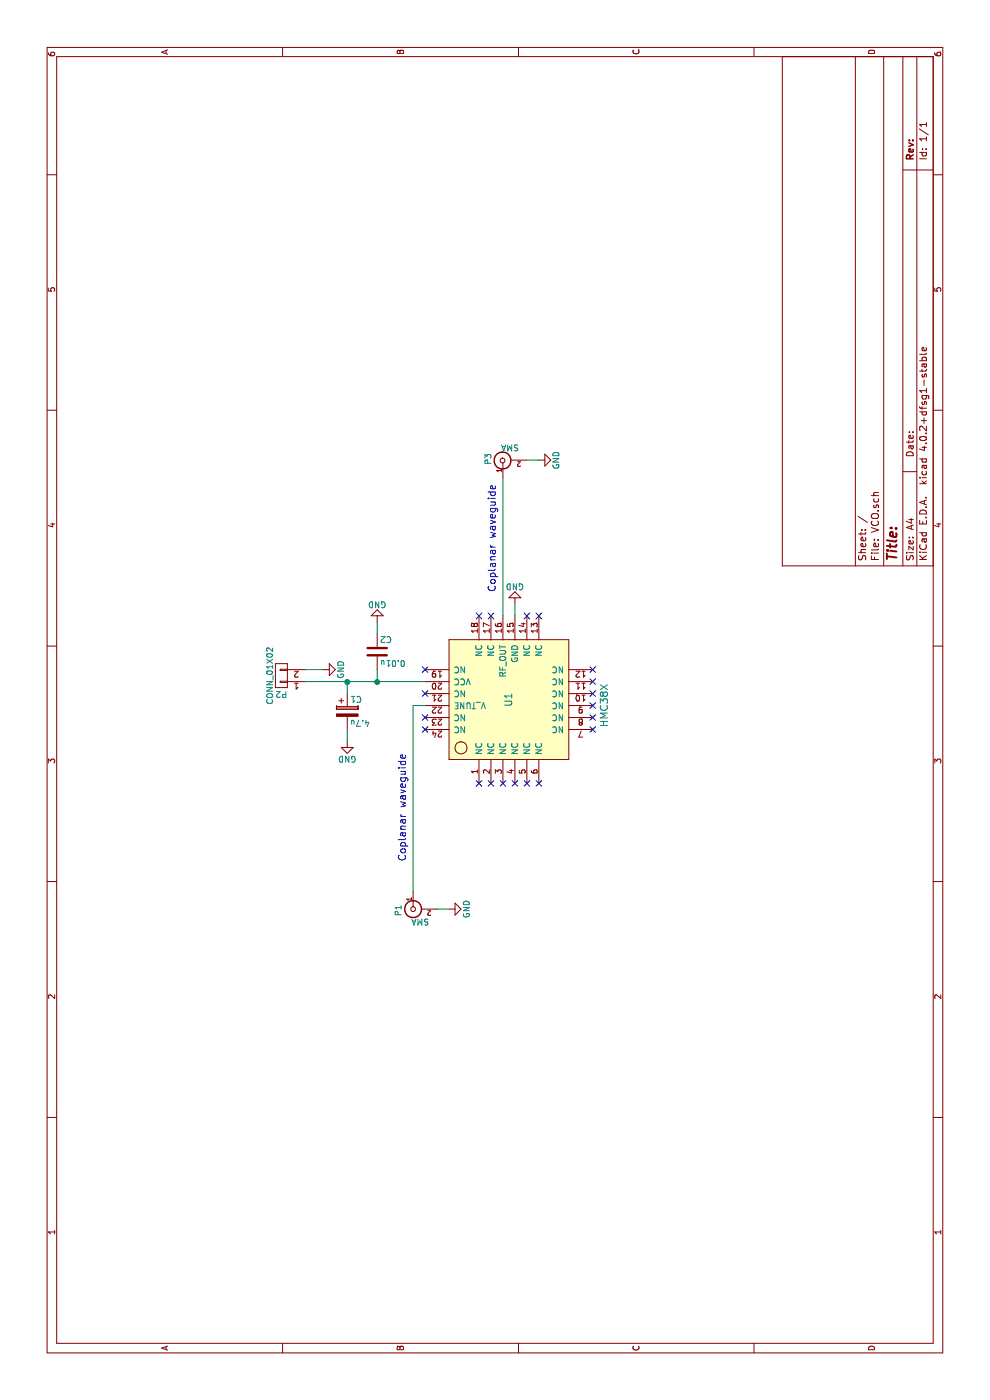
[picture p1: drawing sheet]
EESchema Schematic File Version 2
LIBS:power
LIBS:device
LIBS:transistors
LIBS:conn
LIBS:linear
LIBS:regul
LIBS:74xx
LIBS:cmos4000
LIBS:adc-dac
LIBS:memory
LIBS:xilinx
LIBS:microcontrollers
LIBS:dsp
LIBS:microchip
LIBS:analog_switches
LIBS:motorola
LIBS:texas
LIBS:intel
LIBS:audio
LIBS:interface
LIBS:digital-audio
LIBS:philips
LIBS:display
LIBS:cypress
LIBS:siliconi
LIBS:opto
LIBS:atmel
LIBS:contrib
LIBS:valves
LIBS:hmc38x
LIBS:adc10065
LIBS:lt5560
LIBS:mc34063a
LIBS:mic5317-3
LIBS:mic29302
LIBS:sma
LIBS:sn74lvth162244
LIBS:ths4522
EELAYER 25 0
EELAYER END
$Descr A4 11693 8268
encoding utf-8
Sheet 1 1
Title ""
Date ""
Rev ""
Comp ""
Comment1 ""
Comment2 ""
Comment3 ""
Comment4 ""
$EndDescr
$Comp
L HMC38X U1
U 1 1
P 5850 4450
F 0 "U1" H 5850 4650 60  0000 C CNN
F 1 "HMC38X" H 5800 3850 60  0000 C CNN
F 2 "Housings_DFN_QFN:QFN-24-1EP_4x4mm_Pitch0.5mm" H 5850 4400 60  0001 C CNN
F 3 "" H 5850 4400 60  0000 C CNN
	1    5850 4450
	1    0    0    -1  
$EndComp
$Comp
L SMA P3
U 1 1
P 7850 4200
F 0 "P3" H 7860 4320 50  0000 C CNN
F 1 "SMA" V 7960 4140 50  0000 C CNN
F 2 "DAQ:SMA" H 7850 4200 50  0001 C CNN
F 3 "" H 7850 4200 50  0000 C CNN
	1    7850 4200
	1    0    0    -1  
$EndComp
Wire Wire Line
	6550 4200 7700 4200
$Comp
L GND #PWR01
U 1 1
P 7850 4500
F 0 "#PWR01" H 7850 4250 50  0001 C CNN
F 1 "GND" H 7850 4350 50  0000 C CNN
F 2 "" H 7850 4500 50  0000 C CNN
F 3 "" H 7850 4500 50  0000 C CNN
	1    7850 4500
	1    0    0    -1  
$EndComp
Wire Wire Line
	7850 4400 7850 4500
$Comp
L CONN_01X02 P2
U 1 1
P 6050 2350
F 0 "P2" H 6050 2500 50  0000 C CNN
F 1 "CONN_01X02" V 6150 2350 50  0000 C CNN
F 2 "Pin_Headers:Pin_Header_Straight_1x02" H 6050 2350 50  0001 C CNN
F 3 "" H 6050 2350 50  0000 C CNN
	1    6050 2350
	0    -1   -1   0   
$EndComp
Wire Wire Line
	6000 2550 6000 3550
$Comp
L GND #PWR02
U 1 1
P 6100 2700
F 0 "#PWR02" H 6100 2450 50  0001 C CNN
F 1 "GND" H 6100 2550 50  0000 C CNN
F 2 "" H 6100 2700 50  0000 C CNN
F 3 "" H 6100 2700 50  0000 C CNN
	1    6100 2700
	1    0    0    -1  
$EndComp
Wire Wire Line
	6100 2550 6100 2700
$Comp
L CP C1
U 1 1
P 5750 2900
F 0 "C1" H 5775 3000 50  0000 L CNN
F 1 "4.7u" H 5775 2800 50  0000 L CNN
F 2 "Capacitors_Tantalum_SMD:TantalC_SizeA_EIA-3216_Wave" H 5788 2750 50  0001 C CNN
F 3 "" H 5750 2900 50  0000 C CNN
	1    5750 2900
	0    1    1    0   
$EndComp
$Comp
L GND #PWR03
U 1 1
P 5500 2900
F 0 "#PWR03" H 5500 2650 50  0001 C CNN
F 1 "GND" H 5500 2750 50  0000 C CNN
F 2 "" H 5500 2900 50  0000 C CNN
F 3 "" H 5500 2900 50  0000 C CNN
	1    5500 2900
	0    1    1    0   
$EndComp
Wire Wire Line
	5900 2900 6000 2900
Connection ~ 6000 2900
Wire Wire Line
	5600 2900 5500 2900
$Comp
L C C2
U 1 1
P 6250 3150
F 0 "C2" H 6275 3250 50  0000 L CNN
F 1 "0.01u" H 6275 3050 50  0000 L CNN
F 2 "Capacitors_SMD:C_0805_HandSoldering" H 6288 3000 50  0001 C CNN
F 3 "" H 6250 3150 50  0000 C CNN
	1    6250 3150
	0    1    1    0   
$EndComp
Wire Wire Line
	6100 3150 6000 3150
Connection ~ 6000 3150
$Comp
L GND #PWR04
U 1 1
P 6500 3150
F 0 "#PWR04" H 6500 2900 50  0001 C CNN
F 1 "GND" H 6500 3000 50  0000 C CNN
F 2 "" H 6500 3150 50  0000 C CNN
F 3 "" H 6500 3150 50  0000 C CNN
	1    6500 3150
	0    -1   -1   0   
$EndComp
Wire Wire Line
	6500 3150 6400 3150
$Comp
L SMA P1
U 1 1
P 4100 3450
F 0 "P1" H 4110 3570 50  0000 C CNN
F 1 "SMA" V 4210 3390 50  0000 C CNN
F 2 "DAQ:SMA" H 4100 3450 50  0001 C CNN
F 3 "" H 4100 3450 50  0000 C CNN
	1    4100 3450
	-1   0    0    -1  
$EndComp
Wire Wire Line
	5800 3550 5800 3450
Wire Wire Line
	5800 3450 4250 3450
$Comp
L GND #PWR05
U 1 1
P 4100 3750
F 0 "#PWR05" H 4100 3500 50  0001 C CNN
F 1 "GND" H 4100 3600 50  0000 C CNN
F 2 "" H 4100 3750 50  0000 C CNN
F 3 "" H 4100 3750 50  0000 C CNN
	1    4100 3750
	1    0    0    -1  
$EndComp
Wire Wire Line
	4100 3650 4100 3750
NoConn ~ 5900 3550
NoConn ~ 6100 3550
NoConn ~ 6550 4000
NoConn ~ 6550 4100
NoConn ~ 6550 4400
NoConn ~ 6550 4500
NoConn ~ 6100 4950
NoConn ~ 6000 4950
NoConn ~ 5900 4950
NoConn ~ 5800 4950
NoConn ~ 5700 4950
NoConn ~ 5600 4950
NoConn ~ 5150 4500
NoConn ~ 5150 4400
NoConn ~ 5150 4300
NoConn ~ 5150 4200
NoConn ~ 5150 4100
NoConn ~ 5150 4000
NoConn ~ 5600 3550
NoConn ~ 5700 3550
$Comp
L GND #PWR06
U 1 1
P 6650 4300
F 0 "#PWR06" H 6650 4050 50  0001 C CNN
F 1 "GND" H 6650 4150 50  0000 C CNN
F 2 "" H 6650 4300 50  0000 C CNN
F 3 "" H 6650 4300 50  0000 C CNN
	1    6650 4300
	0    -1   -1   0   
$EndComp
Wire Wire Line
	6650 4300 6550 4300
Text Notes 6750 4150 0    60   ~ 0
Coplanar waveguide
Text Notes 4500 3400 0    60   ~ 0
Coplanar waveguide
$EndSCHEMATC
